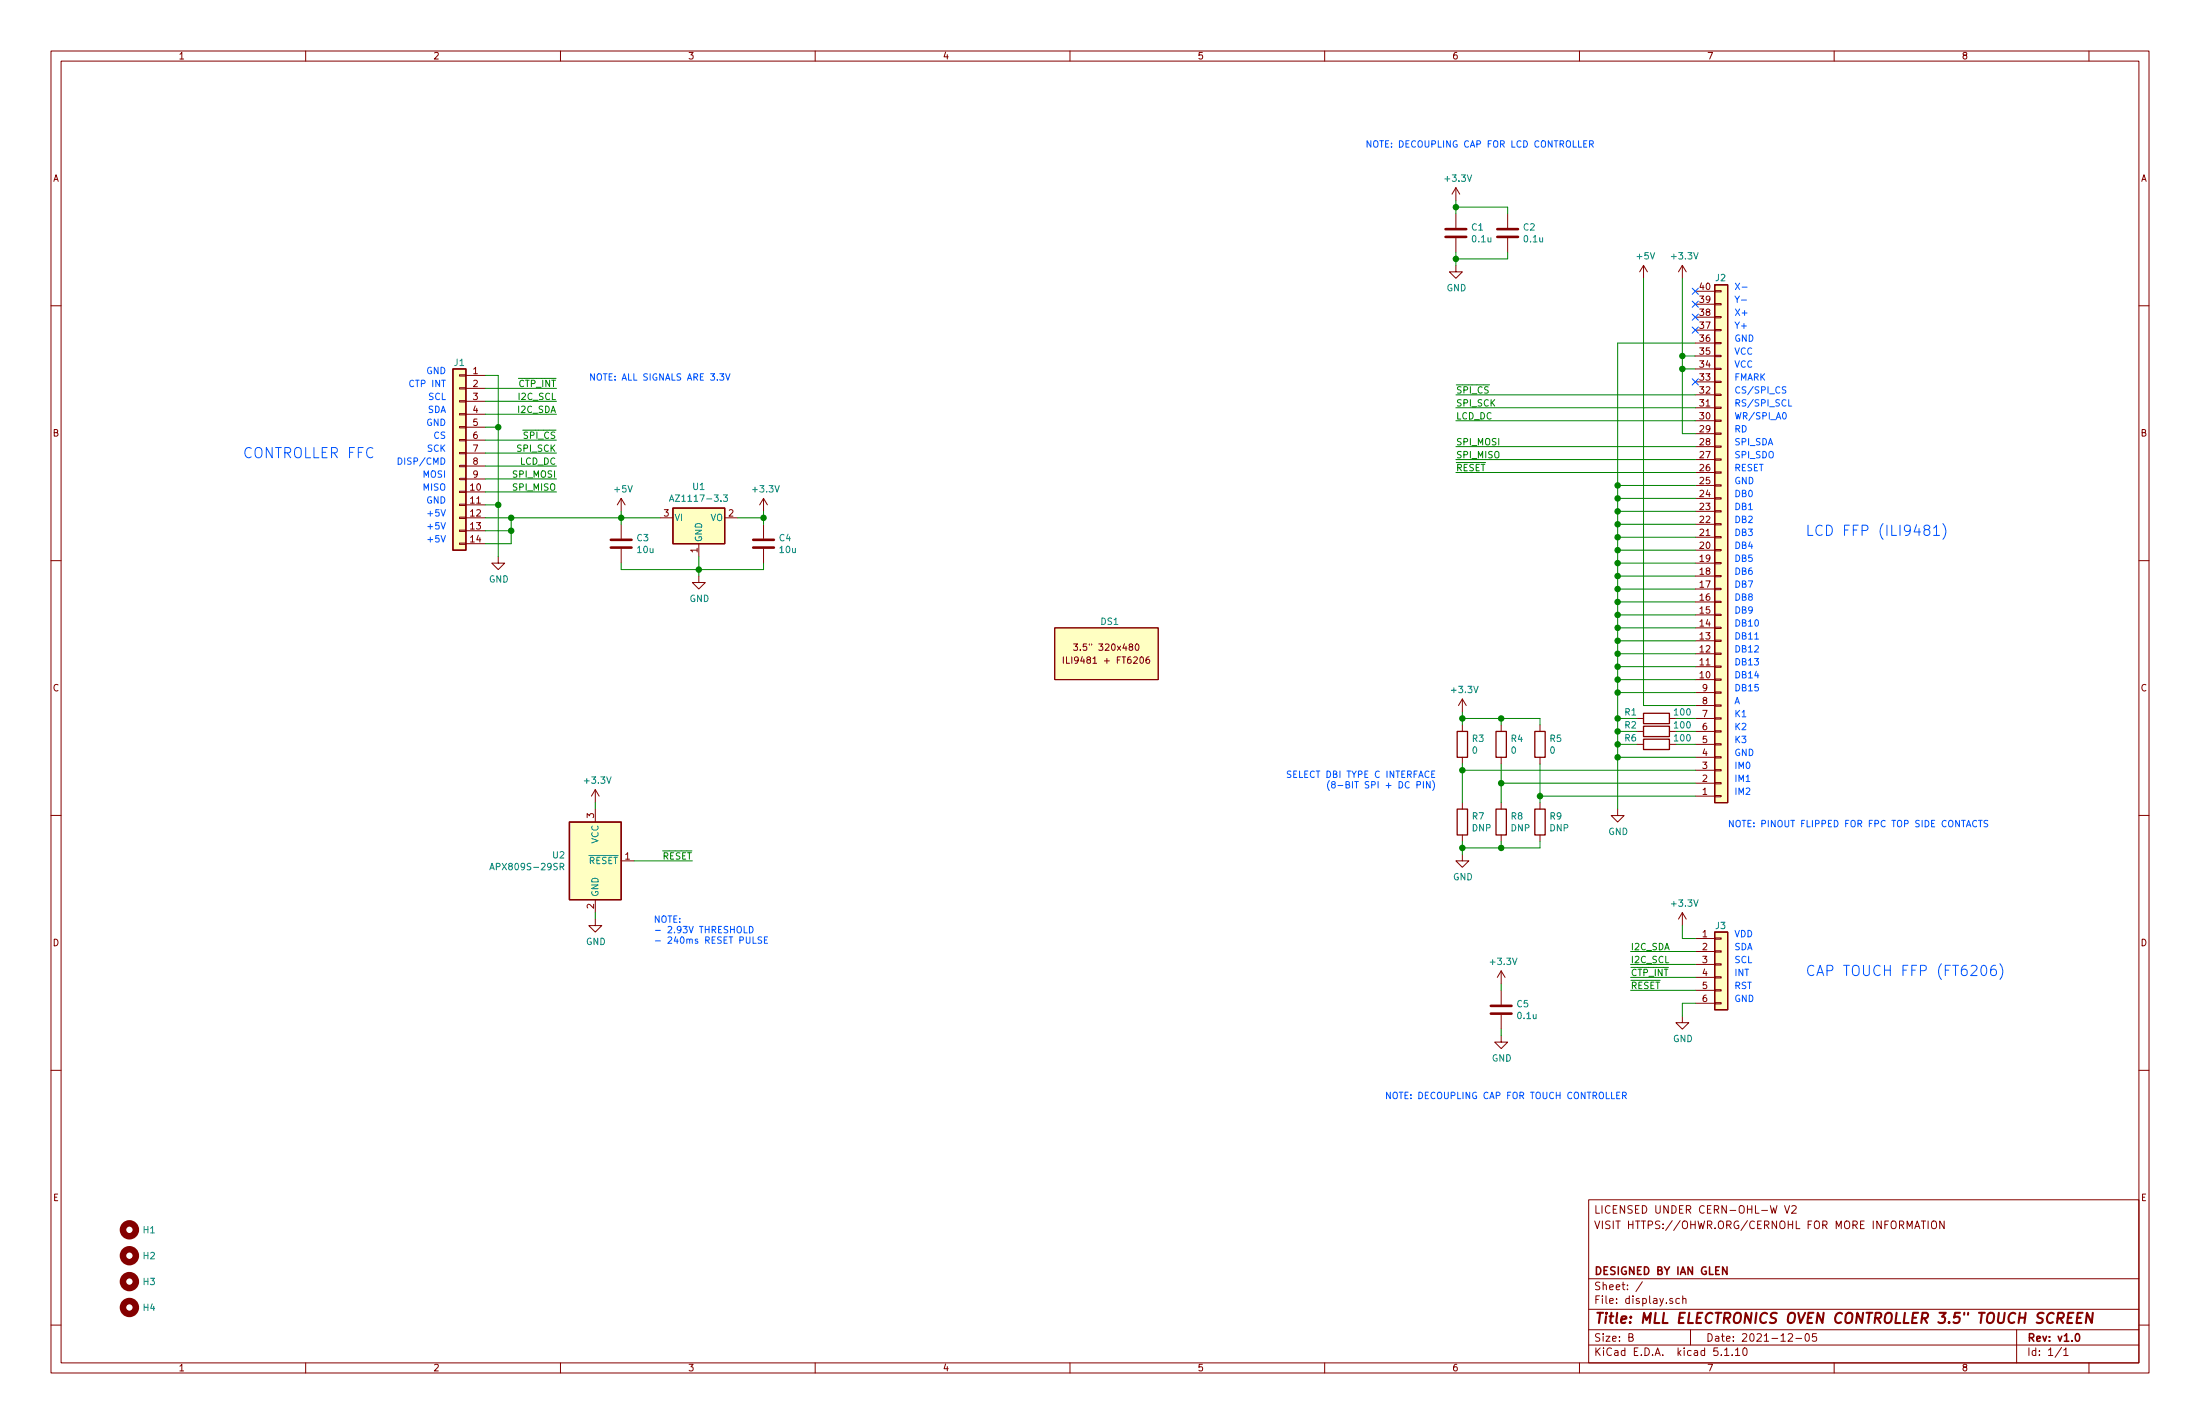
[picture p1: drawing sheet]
EESchema Schematic File Version 4
EELAYER 30 0
EELAYER END
$Descr B 17000 11000
encoding utf-8
Sheet 1 1
Title "MLL ELECTRONICS OVEN CONTROLLER 3.5\" TOUCH SCREEN"
Date "2021-12-05"
Rev "v1.0"
Comp "DESIGNED BY IAN GLEN"
Comment1 ""
Comment2 ""
Comment3 "VISIT HTTPS://OHWR.ORG/CERNOHL FOR MORE INFORMATION"
Comment4 "LICENSED UNDER CERN-OHL-W V2"
$EndDescr
$Comp
L Connector_Generic:Conn_01x40 J2
U 1 1
P 13300 4250
F 0 "J2" H 13250 2150 50  0000 L CNN
F 1 "LCD" H 13380 4151 50  0001 L CNN
F 2 "oven-controller:GCT_FFC2B28-40-G_1x40_1MP_P0.50mm_Horizontal" H 13300 4250 50  0001 C CNN
F 3 "~" H 13300 4250 50  0001 C CNN
	1    13300 4250
	1    0    0    1   
$EndComp
$Comp
L Connector_Generic:Conn_01x14 J1
U 1 1
P 3550 3500
F 0 "J1" H 3550 4200 50  0000 C CNN
F 1 "CONTROLLER" H 3468 4226 50  0001 C CNN
F 2 "oven-controller:TE_1-84953-4_1x14_1MP_P1.0_Horizontal" H 3550 3500 50  0001 C CNN
F 3 "~" H 3550 3500 50  0001 C CNN
	1    3550 3500
	-1   0    0    -1  
$EndComp
$Comp
L oven-controller:APX809Sxx-xxSR U2
U 1 1
P 4600 6650
F 0 "U2" H 4370 6696 50  0000 R CNN
F 1 "APX809S-29SR" H 4370 6605 50  0000 R CNN
F 2 "Package_TO_SOT_SMD:SOT-23" H 4900 6750 50  0001 C CNN
F 3 "https://www.diodes.com/assets/Datasheets/APX809S-810S.pdf" H 4900 6750 50  0001 C CNN
	1    4600 6650
	1    0    0    -1  
$EndComp
$Comp
L Connector_Generic:Conn_01x06 J3
U 1 1
P 13300 7450
F 0 "J3" H 13250 7750 50  0000 L CNN
F 1 "CTP" H 13380 7351 50  0001 L CNN
F 2 "oven-controller:GCT_FFC2B28-06-G_1x6_1MP_P0.50mm_Horizontal" H 13300 7450 50  0001 C CNN
F 3 "~" H 13300 7450 50  0001 C CNN
	1    13300 7450
	1    0    0    -1  
$EndComp
Text Notes 13400 2250 0    50   ~ 0
X-
Text Notes 13400 2350 0    50   ~ 0
Y-
Text Notes 13400 2450 0    50   ~ 0
X+
Text Notes 13400 2550 0    50   ~ 0
Y+
Text Notes 13400 2650 0    50   ~ 0
GND
Text Notes 13400 2750 0    50   ~ 0
VCC
Text Notes 13400 2850 0    50   ~ 0
VCC
Text Notes 13400 2950 0    50   ~ 0
FMARK
Text Notes 13400 3050 0    50   ~ 0
CS/SPI_CS
Text Notes 13400 3150 0    50   ~ 0
RS/SPI_SCL
Text Notes 13400 3250 0    50   ~ 0
WR/SPI_A0
Text Notes 13400 3350 0    50   ~ 0
RD
Text Notes 13400 3450 0    50   ~ 0
SPI_SDA
Text Notes 13400 3550 0    50   ~ 0
SPI_SDO
Text Notes 13400 3650 0    50   ~ 0
RESET
Text Notes 13400 3750 0    50   ~ 0
GND
Text Notes 13400 3850 0    50   ~ 0
DB0
Text Notes 13400 3950 0    50   ~ 0
DB1
Text Notes 13400 4050 0    50   ~ 0
DB2
Text Notes 13400 4150 0    50   ~ 0
DB3
Text Notes 13400 4250 0    50   ~ 0
DB4
Text Notes 13400 4350 0    50   ~ 0
DB5
Text Notes 13400 4450 0    50   ~ 0
DB6
Text Notes 13400 4550 0    50   ~ 0
DB7
Text Notes 13400 4650 0    50   ~ 0
DB8
Text Notes 13400 4750 0    50   ~ 0
DB9
Text Notes 13400 4850 0    50   ~ 0
DB10
Text Notes 13400 4950 0    50   ~ 0
DB11
Text Notes 13400 5050 0    50   ~ 0
DB12
Text Notes 13400 5150 0    50   ~ 0
DB13
Text Notes 13400 5250 0    50   ~ 0
DB14
Text Notes 13400 5350 0    50   ~ 0
DB15
Text Notes 13400 5450 0    50   ~ 0
A
Text Notes 13400 5550 0    50   ~ 0
K1
Text Notes 13400 5650 0    50   ~ 0
K2
Text Notes 13400 5750 0    50   ~ 0
K3
Text Notes 13400 5850 0    50   ~ 0
GND
Text Notes 13400 5950 0    50   ~ 0
IM0
Text Notes 13400 6050 0    50   ~ 0
IM1
Text Notes 13400 6150 0    50   ~ 0
IM2
$Comp
L power:GND #PWR0101
U 1 1
P 11300 6600
F 0 "#PWR0101" H 11300 6350 50  0001 C CNN
F 1 "GND" H 11305 6427 50  0000 C CNN
F 2 "" H 11300 6600 50  0001 C CNN
F 3 "" H 11300 6600 50  0001 C CNN
	1    11300 6600
	1    0    0    -1  
$EndComp
$Comp
L Device:R R3
U 1 1
P 11300 5750
F 0 "R3" H 11370 5796 50  0000 L CNN
F 1 "0" H 11370 5705 50  0000 L CNN
F 2 "Resistor_SMD:R_0603_1608Metric" V 11230 5750 50  0001 C CNN
F 3 "~" H 11300 5750 50  0001 C CNN
	1    11300 5750
	1    0    0    -1  
$EndComp
$Comp
L Device:R R4
U 1 1
P 11600 5750
F 0 "R4" H 11670 5796 50  0000 L CNN
F 1 "0" H 11670 5705 50  0000 L CNN
F 2 "Resistor_SMD:R_0603_1608Metric" V 11530 5750 50  0001 C CNN
F 3 "~" H 11600 5750 50  0001 C CNN
	1    11600 5750
	1    0    0    -1  
$EndComp
$Comp
L Device:R R5
U 1 1
P 11900 5750
F 0 "R5" H 11970 5796 50  0000 L CNN
F 1 "0" H 11970 5705 50  0000 L CNN
F 2 "Resistor_SMD:R_0603_1608Metric" V 11830 5750 50  0001 C CNN
F 3 "~" H 11900 5750 50  0001 C CNN
	1    11900 5750
	1    0    0    -1  
$EndComp
$Comp
L Device:R R7
U 1 1
P 11300 6350
F 0 "R7" H 11370 6396 50  0000 L CNN
F 1 "DNP" H 11370 6305 50  0000 L CNN
F 2 "Resistor_SMD:R_0603_1608Metric" V 11230 6350 50  0001 C CNN
F 3 "~" H 11300 6350 50  0001 C CNN
F 4 "DO NOT POP" H 11300 6350 50  0001 C CNN "Depop"
	1    11300 6350
	1    0    0    -1  
$EndComp
$Comp
L Device:R R8
U 1 1
P 11600 6350
F 0 "R8" H 11670 6396 50  0000 L CNN
F 1 "DNP" H 11670 6305 50  0000 L CNN
F 2 "Resistor_SMD:R_0603_1608Metric" V 11530 6350 50  0001 C CNN
F 3 "~" H 11600 6350 50  0001 C CNN
F 4 "DO NOT POP" H 11600 6350 50  0001 C CNN "Depop"
	1    11600 6350
	1    0    0    -1  
$EndComp
$Comp
L Device:R R9
U 1 1
P 11900 6350
F 0 "R9" H 11970 6396 50  0000 L CNN
F 1 "DNP" H 11970 6305 50  0000 L CNN
F 2 "Resistor_SMD:R_0603_1608Metric" V 11830 6350 50  0001 C CNN
F 3 "~" H 11900 6350 50  0001 C CNN
F 4 "DO NOT POP" H 11900 6350 50  0001 C CNN "Depop"
	1    11900 6350
	1    0    0    -1  
$EndComp
Wire Wire Line
	11300 5900 11300 5950
Wire Wire Line
	11600 5900 11600 6050
Wire Wire Line
	11900 5900 11900 6150
Wire Wire Line
	13100 5950 11300 5950
Connection ~ 11300 5950
Wire Wire Line
	11300 5950 11300 6200
Wire Wire Line
	13100 6050 11600 6050
Connection ~ 11600 6050
Wire Wire Line
	11600 6050 11600 6200
Wire Wire Line
	13100 6150 11900 6150
Connection ~ 11900 6150
Wire Wire Line
	11900 6150 11900 6200
$Comp
L power:+3.3V #PWR0102
U 1 1
P 11300 5500
F 0 "#PWR0102" H 11300 5350 50  0001 C CNN
F 1 "+3.3V" H 11315 5673 50  0000 C CNN
F 2 "" H 11300 5500 50  0001 C CNN
F 3 "" H 11300 5500 50  0001 C CNN
	1    11300 5500
	1    0    0    -1  
$EndComp
Wire Wire Line
	11300 5500 11300 5550
Wire Wire Line
	11300 5550 11600 5550
Wire Wire Line
	11600 5550 11600 5600
Connection ~ 11300 5550
Wire Wire Line
	11300 5550 11300 5600
Wire Wire Line
	11600 5550 11900 5550
Wire Wire Line
	11900 5550 11900 5600
Connection ~ 11600 5550
Wire Wire Line
	11300 6600 11300 6550
Wire Wire Line
	11300 6550 11600 6550
Wire Wire Line
	11600 6550 11600 6500
Connection ~ 11300 6550
Wire Wire Line
	11300 6550 11300 6500
Wire Wire Line
	11600 6550 11900 6550
Wire Wire Line
	11900 6550 11900 6500
Connection ~ 11600 6550
$Comp
L power:GND #PWR0103
U 1 1
P 12500 6250
F 0 "#PWR0103" H 12500 6000 50  0001 C CNN
F 1 "GND" H 12505 6077 50  0000 C CNN
F 2 "" H 12500 6250 50  0001 C CNN
F 3 "" H 12500 6250 50  0001 C CNN
	1    12500 6250
	1    0    0    -1  
$EndComp
Wire Wire Line
	12500 6250 12500 5850
Wire Wire Line
	12500 5850 13100 5850
Wire Wire Line
	12950 5750 13100 5750
Wire Wire Line
	13100 5650 12950 5650
Wire Wire Line
	12950 5550 13100 5550
Wire Wire Line
	12500 5850 12500 5750
Wire Wire Line
	12500 5350 13100 5350
Connection ~ 12500 5850
Wire Wire Line
	12500 5350 12500 5250
Wire Wire Line
	12500 3850 13100 3850
Connection ~ 12500 5350
Wire Wire Line
	13100 3950 12500 3950
Connection ~ 12500 3950
Wire Wire Line
	12500 3950 12500 3850
Wire Wire Line
	13100 4050 12500 4050
Connection ~ 12500 4050
Wire Wire Line
	12500 4050 12500 3950
Wire Wire Line
	13100 4150 12500 4150
Connection ~ 12500 4150
Wire Wire Line
	12500 4150 12500 4050
Wire Wire Line
	13100 4250 12500 4250
Connection ~ 12500 4250
Wire Wire Line
	12500 4250 12500 4150
Wire Wire Line
	13100 4350 12500 4350
Connection ~ 12500 4350
Wire Wire Line
	12500 4350 12500 4250
Wire Wire Line
	13100 4450 12500 4450
Connection ~ 12500 4450
Wire Wire Line
	12500 4450 12500 4350
Wire Wire Line
	13100 4550 12500 4550
Connection ~ 12500 4550
Wire Wire Line
	12500 4550 12500 4450
Wire Wire Line
	13100 4650 12500 4650
Connection ~ 12500 4650
Wire Wire Line
	12500 4650 12500 4550
Wire Wire Line
	13100 4750 12500 4750
Connection ~ 12500 4750
Wire Wire Line
	12500 4750 12500 4650
Wire Wire Line
	13100 4850 12500 4850
Connection ~ 12500 4850
Wire Wire Line
	12500 4850 12500 4750
Wire Wire Line
	13100 4950 12500 4950
Connection ~ 12500 4950
Wire Wire Line
	12500 4950 12500 4850
Wire Wire Line
	13100 5050 12500 5050
Connection ~ 12500 5050
Wire Wire Line
	12500 5050 12500 4950
Wire Wire Line
	13100 5150 12500 5150
Connection ~ 12500 5150
Wire Wire Line
	12500 5150 12500 5050
Wire Wire Line
	13100 5250 12500 5250
Connection ~ 12500 5250
Wire Wire Line
	12500 5250 12500 5150
NoConn ~ 13100 2250
NoConn ~ 13100 2350
NoConn ~ 13100 2450
NoConn ~ 13100 2550
Wire Wire Line
	12500 3850 12500 3750
Wire Wire Line
	12500 2650 13100 2650
Connection ~ 12500 3850
Wire Wire Line
	13100 3750 12500 3750
Connection ~ 12500 3750
Wire Wire Line
	12500 3750 12500 2650
$Comp
L power:+3.3V #PWR0104
U 1 1
P 13000 2150
F 0 "#PWR0104" H 13000 2000 50  0001 C CNN
F 1 "+3.3V" H 13015 2323 50  0000 C CNN
F 2 "" H 13000 2150 50  0001 C CNN
F 3 "" H 13000 2150 50  0001 C CNN
	1    13000 2150
	1    0    0    -1  
$EndComp
Wire Wire Line
	13000 2150 13000 2750
Wire Wire Line
	13000 2850 13100 2850
Wire Wire Line
	13100 2750 13000 2750
Connection ~ 13000 2750
Wire Wire Line
	13000 2750 13000 2850
$Comp
L Device:C C1
U 1 1
P 11250 1800
F 0 "C1" H 11365 1846 50  0000 L CNN
F 1 "0.1u" H 11365 1755 50  0000 L CNN
F 2 "Capacitor_SMD:C_0603_1608Metric" H 11288 1650 50  0001 C CNN
F 3 "~" H 11250 1800 50  0001 C CNN
	1    11250 1800
	1    0    0    -1  
$EndComp
$Comp
L power:+3.3V #PWR0105
U 1 1
P 11250 1550
F 0 "#PWR0105" H 11250 1400 50  0001 C CNN
F 1 "+3.3V" H 11265 1723 50  0000 C CNN
F 2 "" H 11250 1550 50  0001 C CNN
F 3 "" H 11250 1550 50  0001 C CNN
	1    11250 1550
	1    0    0    -1  
$EndComp
Wire Wire Line
	11250 1550 11250 1600
Wire Wire Line
	11250 1600 11650 1600
Wire Wire Line
	11650 1600 11650 1650
Connection ~ 11250 1600
Wire Wire Line
	11250 1600 11250 1650
$Comp
L power:GND #PWR0106
U 1 1
P 11250 2050
F 0 "#PWR0106" H 11250 1800 50  0001 C CNN
F 1 "GND" H 11255 1877 50  0000 C CNN
F 2 "" H 11250 2050 50  0001 C CNN
F 3 "" H 11250 2050 50  0001 C CNN
	1    11250 2050
	1    0    0    -1  
$EndComp
Wire Wire Line
	11250 2050 11250 2000
Wire Wire Line
	11250 2000 11650 2000
Wire Wire Line
	11650 2000 11650 1950
Connection ~ 11250 2000
Wire Wire Line
	11250 2000 11250 1950
Text Notes 13950 4150 0    79   ~ 0
LCD FFP (ILI9481)
Text Notes 13950 7550 0    79   ~ 0
CAP TOUCH FFP (FT6206)
Text Notes 13400 7250 0    50   ~ 0
VDD
Text Notes 13400 7350 0    50   ~ 0
SDA
Text Notes 13400 7450 0    50   ~ 0
SCL
Text Notes 13400 7550 0    50   ~ 0
INT
Text Notes 13400 7750 0    50   ~ 0
GND
Text Notes 13400 7650 0    50   ~ 0
RST
$Comp
L power:+3.3V #PWR0107
U 1 1
P 13000 7150
F 0 "#PWR0107" H 13000 7000 50  0001 C CNN
F 1 "+3.3V" H 13015 7323 50  0000 C CNN
F 2 "" H 13000 7150 50  0001 C CNN
F 3 "" H 13000 7150 50  0001 C CNN
	1    13000 7150
	1    0    0    -1  
$EndComp
$Comp
L power:GND #PWR0108
U 1 1
P 13000 7850
F 0 "#PWR0108" H 13000 7600 50  0001 C CNN
F 1 "GND" H 13005 7677 50  0000 C CNN
F 2 "" H 13000 7850 50  0001 C CNN
F 3 "" H 13000 7850 50  0001 C CNN
	1    13000 7850
	1    0    0    -1  
$EndComp
Wire Wire Line
	13000 7850 13000 7750
Wire Wire Line
	13000 7750 13100 7750
Wire Wire Line
	13100 7250 13000 7250
Wire Wire Line
	13000 7250 13000 7150
Text Label 12600 7350 0    50   ~ 0
I2C_SDA
Text Label 12600 7450 0    50   ~ 0
I2C_SCL
Text Label 12600 7550 0    50   ~ 0
~CTP_INT
Text Label 12600 7650 0    50   ~ 0
~RESET
Wire Wire Line
	12600 7650 13100 7650
Wire Wire Line
	13100 7550 12600 7550
Wire Wire Line
	12600 7450 13100 7450
Wire Wire Line
	13100 7350 12600 7350
Text Notes 10550 1150 0    50   ~ 0
NOTE: DECOUPLING CAP FOR LCD CONTROLLER
$Comp
L Device:C C5
U 1 1
P 11600 7800
F 0 "C5" H 11715 7846 50  0000 L CNN
F 1 "0.1u" H 11715 7755 50  0000 L CNN
F 2 "Capacitor_SMD:C_0603_1608Metric" H 11638 7650 50  0001 C CNN
F 3 "~" H 11600 7800 50  0001 C CNN
	1    11600 7800
	1    0    0    -1  
$EndComp
$Comp
L power:+3.3V #PWR0109
U 1 1
P 11600 7600
F 0 "#PWR0109" H 11600 7450 50  0001 C CNN
F 1 "+3.3V" H 11615 7773 50  0000 C CNN
F 2 "" H 11600 7600 50  0001 C CNN
F 3 "" H 11600 7600 50  0001 C CNN
	1    11600 7600
	1    0    0    -1  
$EndComp
$Comp
L power:GND #PWR0110
U 1 1
P 11600 8000
F 0 "#PWR0110" H 11600 7750 50  0001 C CNN
F 1 "GND" H 11605 7827 50  0000 C CNN
F 2 "" H 11600 8000 50  0001 C CNN
F 3 "" H 11600 8000 50  0001 C CNN
	1    11600 8000
	1    0    0    -1  
$EndComp
Wire Wire Line
	11600 7950 11600 8000
Wire Wire Line
	11600 7650 11600 7600
Text Notes 10700 8500 0    50   ~ 0
NOTE: DECOUPLING CAP FOR TOUCH CONTROLLER
$Comp
L power:+3.3V #PWR0111
U 1 1
P 4600 6200
F 0 "#PWR0111" H 4600 6050 50  0001 C CNN
F 1 "+3.3V" H 4615 6373 50  0000 C CNN
F 2 "" H 4600 6200 50  0001 C CNN
F 3 "" H 4600 6200 50  0001 C CNN
	1    4600 6200
	1    0    0    -1  
$EndComp
Wire Wire Line
	4600 6200 4600 6250
$Comp
L power:GND #PWR0112
U 1 1
P 4600 7100
F 0 "#PWR0112" H 4600 6850 50  0001 C CNN
F 1 "GND" H 4605 6927 50  0000 C CNN
F 2 "" H 4600 7100 50  0001 C CNN
F 3 "" H 4600 7100 50  0001 C CNN
	1    4600 7100
	1    0    0    -1  
$EndComp
Wire Wire Line
	4600 7100 4600 7050
Text Notes 5050 7300 0    50   ~ 0
NOTE:\n- 2.93V THRESHOLD\n- 240ms RESET PULSE
Text Label 5350 6650 2    50   ~ 0
~RESET
Wire Wire Line
	5350 6650 4900 6650
$Comp
L power:+5V #PWR0113
U 1 1
P 12700 2150
F 0 "#PWR0113" H 12700 2000 50  0001 C CNN
F 1 "+5V" H 12715 2323 50  0000 C CNN
F 2 "" H 12700 2150 50  0001 C CNN
F 3 "" H 12700 2150 50  0001 C CNN
	1    12700 2150
	1    0    0    -1  
$EndComp
Wire Wire Line
	12700 2150 12700 5450
Wire Wire Line
	12700 5450 13100 5450
$Comp
L Device:R R1
U 1 1
P 12800 5550
F 0 "R1" V 12750 5350 50  0000 C CNN
F 1 "100" V 12750 5750 50  0000 C CNN
F 2 "Resistor_SMD:R_0603_1608Metric" V 12730 5550 50  0001 C CNN
F 3 "~" H 12800 5550 50  0001 C CNN
	1    12800 5550
	0    1    1    0   
$EndComp
$Comp
L Device:R R2
U 1 1
P 12800 5650
F 0 "R2" V 12750 5450 50  0000 C CNN
F 1 "100" V 12750 5850 50  0000 C CNN
F 2 "Resistor_SMD:R_0603_1608Metric" V 12730 5650 50  0001 C CNN
F 3 "~" H 12800 5650 50  0001 C CNN
	1    12800 5650
	0    1    1    0   
$EndComp
$Comp
L Device:R R6
U 1 1
P 12800 5750
F 0 "R6" V 12750 5550 50  0000 C CNN
F 1 "100" V 12750 5950 50  0000 C CNN
F 2 "Resistor_SMD:R_0603_1608Metric" V 12730 5750 50  0001 C CNN
F 3 "~" H 12800 5750 50  0001 C CNN
	1    12800 5750
	0    1    1    0   
$EndComp
Wire Wire Line
	12650 5550 12500 5550
Connection ~ 12500 5550
Wire Wire Line
	12500 5550 12500 5350
Wire Wire Line
	12650 5650 12500 5650
Connection ~ 12500 5650
Wire Wire Line
	12500 5650 12500 5550
Wire Wire Line
	12650 5750 12500 5750
Connection ~ 12500 5750
Wire Wire Line
	12500 5750 12500 5650
$Comp
L Regulator_Linear:AZ1117-3.3 U1
U 1 1
P 5400 4000
F 0 "U1" H 5400 4242 50  0000 C CNN
F 1 "AZ1117-3.3" H 5400 4151 50  0000 C CNN
F 2 "Package_TO_SOT_SMD:SOT-223-3_TabPin2" H 5400 4250 50  0001 C CIN
F 3 "https://www.diodes.com/assets/Datasheets/AZ1117.pdf" H 5400 4000 50  0001 C CNN
	1    5400 4000
	1    0    0    -1  
$EndComp
$Comp
L Device:C C4
U 1 1
P 5900 4200
F 0 "C4" H 6015 4246 50  0000 L CNN
F 1 "10u" H 6015 4155 50  0000 L CNN
F 2 "Capacitor_SMD:C_0805_2012Metric" H 5938 4050 50  0001 C CNN
F 3 "~" H 5900 4200 50  0001 C CNN
	1    5900 4200
	1    0    0    -1  
$EndComp
$Comp
L Device:C C3
U 1 1
P 4800 4200
F 0 "C3" H 4915 4246 50  0000 L CNN
F 1 "10u" H 4915 4155 50  0000 L CNN
F 2 "Capacitor_SMD:C_0805_2012Metric" H 4838 4050 50  0001 C CNN
F 3 "~" H 4800 4200 50  0001 C CNN
	1    4800 4200
	1    0    0    -1  
$EndComp
$Comp
L Device:C C2
U 1 1
P 11650 1800
F 0 "C2" H 11765 1846 50  0000 L CNN
F 1 "0.1u" H 11765 1755 50  0000 L CNN
F 2 "Capacitor_SMD:C_0603_1608Metric" H 11688 1650 50  0001 C CNN
F 3 "~" H 11650 1800 50  0001 C CNN
	1    11650 1800
	1    0    0    -1  
$EndComp
$Comp
L power:GND #PWR0114
U 1 1
P 5400 4450
F 0 "#PWR0114" H 5400 4200 50  0001 C CNN
F 1 "GND" H 5405 4277 50  0000 C CNN
F 2 "" H 5400 4450 50  0001 C CNN
F 3 "" H 5400 4450 50  0001 C CNN
	1    5400 4450
	1    0    0    -1  
$EndComp
Wire Wire Line
	5400 4450 5400 4400
Wire Wire Line
	5400 4400 5900 4400
Wire Wire Line
	5900 4400 5900 4350
Connection ~ 5400 4400
Wire Wire Line
	5400 4400 5400 4300
Wire Wire Line
	4800 4350 4800 4400
Wire Wire Line
	4800 4400 5400 4400
Wire Wire Line
	5100 4000 4800 4000
Wire Wire Line
	4800 4000 4800 4050
Wire Wire Line
	5700 4000 5900 4000
Wire Wire Line
	5900 4000 5900 4050
Text Notes 3450 2900 2    50   ~ 0
GND
Text Notes 3450 3500 2    50   ~ 0
SCK
Text Notes 3450 3700 2    50   ~ 0
MOSI
Text Notes 3450 3800 2    50   ~ 0
MISO
Text Notes 3450 3600 2    50   ~ 0
DISP/CMD
Text Notes 3450 3400 2    50   ~ 0
CS
Text Notes 3450 3300 2    50   ~ 0
GND
Text Notes 3450 3100 2    50   ~ 0
SCL
Text Notes 3450 3200 2    50   ~ 0
SDA
Text Notes 3450 3000 2    50   ~ 0
CTP INT
Text Notes 3450 3900 2    50   ~ 0
GND
Text Notes 3450 4000 2    50   ~ 0
+5V
Text Notes 3450 4100 2    50   ~ 0
+5V
Text Notes 3450 4200 2    50   ~ 0
+5V
$Comp
L power:GND #PWR0115
U 1 1
P 3850 4300
F 0 "#PWR0115" H 3850 4050 50  0001 C CNN
F 1 "GND" H 3855 4127 50  0000 C CNN
F 2 "" H 3850 4300 50  0001 C CNN
F 3 "" H 3850 4300 50  0001 C CNN
	1    3850 4300
	1    0    0    -1  
$EndComp
Wire Wire Line
	3850 4300 3850 3900
Wire Wire Line
	3850 2900 3750 2900
Wire Wire Line
	3750 3900 3850 3900
Connection ~ 3850 3900
Wire Wire Line
	3750 4200 3950 4200
Wire Wire Line
	3950 4200 3950 4100
Wire Wire Line
	3950 4000 3750 4000
Wire Wire Line
	3750 4100 3950 4100
Connection ~ 3950 4100
Wire Wire Line
	3950 4100 3950 4000
Text Notes 2900 3550 2    79   ~ 0
CONTROLLER FFC
Wire Wire Line
	3950 4000 4800 4000
Connection ~ 3950 4000
Connection ~ 4800 4000
$Comp
L power:+5V #PWR0116
U 1 1
P 4800 3950
F 0 "#PWR0116" H 4800 3800 50  0001 C CNN
F 1 "+5V" H 4815 4123 50  0000 C CNN
F 2 "" H 4800 3950 50  0001 C CNN
F 3 "" H 4800 3950 50  0001 C CNN
	1    4800 3950
	1    0    0    -1  
$EndComp
Wire Wire Line
	4800 3950 4800 4000
$Comp
L power:+3.3V #PWR0117
U 1 1
P 5900 3950
F 0 "#PWR0117" H 5900 3800 50  0001 C CNN
F 1 "+3.3V" H 5915 4123 50  0000 C CNN
F 2 "" H 5900 3950 50  0001 C CNN
F 3 "" H 5900 3950 50  0001 C CNN
	1    5900 3950
	1    0    0    -1  
$EndComp
Wire Wire Line
	5900 3950 5900 4000
Connection ~ 5900 4000
Text Notes 11100 6100 2    50   ~ 0
SELECT DBI TYPE C INTERFACE\n(8-BIT SPI + DC PIN)
Wire Wire Line
	13100 3050 11250 3050
Wire Wire Line
	11250 3150 13100 3150
Wire Wire Line
	13100 3450 11250 3450
Wire Wire Line
	11250 3550 13100 3550
Text Label 11250 3150 0    50   ~ 0
SPI_SCK
Text Label 11250 3050 0    50   ~ 0
~SPI_CS
Text Label 11250 3450 0    50   ~ 0
SPI_MOSI
Text Label 11250 3550 0    50   ~ 0
SPI_MISO
Wire Wire Line
	11250 3650 13100 3650
Text Label 11250 3650 0    50   ~ 0
~RESET
Text Notes 4550 2950 0    50   ~ 0
NOTE: ALL SIGNALS ARE 3.3V
Wire Wire Line
	4300 3800 3750 3800
Wire Wire Line
	4300 3700 3750 3700
Wire Wire Line
	3750 3600 4300 3600
Wire Wire Line
	4300 3400 3750 3400
Wire Wire Line
	4300 3200 3750 3200
Wire Wire Line
	3750 3100 4300 3100
Wire Wire Line
	4300 3000 3750 3000
Text Label 4300 3000 2    50   ~ 0
~CTP_INT
Text Label 4300 3200 2    50   ~ 0
I2C_SDA
Text Label 4300 3100 2    50   ~ 0
I2C_SCL
Text Label 4300 3600 2    50   ~ 0
LCD_DC
Text Label 4300 3800 2    50   ~ 0
SPI_MISO
Text Label 4300 3700 2    50   ~ 0
SPI_MOSI
Text Label 4300 3500 2    50   ~ 0
SPI_SCK
Text Label 4300 3400 2    50   ~ 0
~SPI_CS
Text Label 11250 3250 0    50   ~ 0
LCD_DC
Wire Wire Line
	11250 3250 13100 3250
Wire Wire Line
	13100 3350 13000 3350
Wire Wire Line
	13000 3350 13000 2850
Connection ~ 13000 2850
NoConn ~ 13100 2950
$Comp
L Mechanical:MountingHole H1
U 1 1
P 1000 9500
F 0 "H1" H 1100 9500 50  0000 L CNN
F 1 "MountingHole" H 1100 9455 50  0001 L CNN
F 2 "MountingHole:MountingHole_3.2mm_M3" H 1000 9500 50  0001 C CNN
F 3 "~" H 1000 9500 50  0001 C CNN
	1    1000 9500
	1    0    0    -1  
$EndComp
$Comp
L Mechanical:MountingHole H2
U 1 1
P 1000 9700
F 0 "H2" H 1100 9700 50  0000 L CNN
F 1 "MountingHole" H 1100 9655 50  0001 L CNN
F 2 "MountingHole:MountingHole_3.2mm_M3" H 1000 9700 50  0001 C CNN
F 3 "~" H 1000 9700 50  0001 C CNN
	1    1000 9700
	1    0    0    -1  
$EndComp
$Comp
L Mechanical:MountingHole H3
U 1 1
P 1000 9900
F 0 "H3" H 1100 9900 50  0000 L CNN
F 1 "MountingHole" H 1100 9855 50  0001 L CNN
F 2 "MountingHole:MountingHole_3.2mm_M3" H 1000 9900 50  0001 C CNN
F 3 "~" H 1000 9900 50  0001 C CNN
	1    1000 9900
	1    0    0    -1  
$EndComp
$Comp
L Mechanical:MountingHole H4
U 1 1
P 1000 10100
F 0 "H4" H 1100 10100 50  0000 L CNN
F 1 "MountingHole" H 1100 10055 50  0001 L CNN
F 2 "MountingHole:MountingHole_3.2mm_M3" H 1000 10100 50  0001 C CNN
F 3 "~" H 1000 10100 50  0001 C CNN
	1    1000 10100
	1    0    0    -1  
$EndComp
$Comp
L oven-controller:Display_LiangHaoCai_3.5in_IPS_CTP DS1
U 1 1
P 8550 5050
F 0 "DS1" H 8500 5300 50  0000 L CNN
F 1 "Display_LiangHaoCai_3.5in_IPS_CTP" H 8550 4800 50  0001 C CNN
F 2 "oven-controller:Display_LiangHaoCai_3.5in_IPS_CTP" H 8550 5050 50  0001 C CNN
F 3 "" H 8550 5050 50  0001 C CNN
	1    8550 5050
	1    0    0    -1  
$EndComp
Wire Wire Line
	3750 3300 3850 3300
Connection ~ 3850 3300
Wire Wire Line
	3850 3300 3850 2900
Wire Wire Line
	3850 3300 3850 3900
Wire Wire Line
	3750 3500 4300 3500
Text Notes 13350 6400 0    50   ~ 0
NOTE: PINOUT FLIPPED FOR FPC TOP SIDE CONTACTS
$EndSCHEMATC
